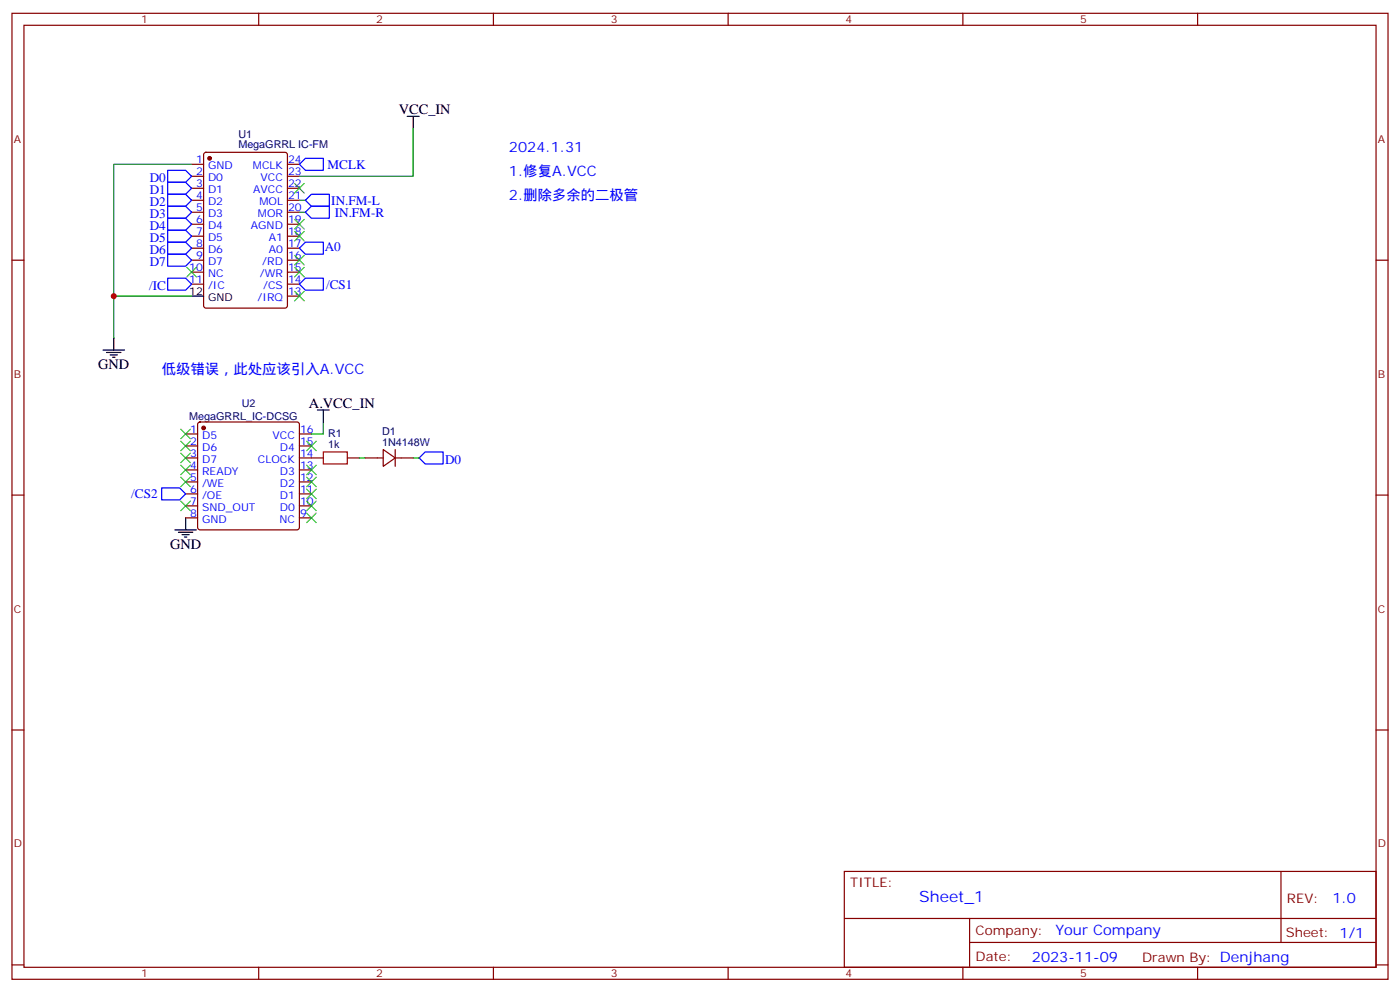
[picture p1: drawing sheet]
<svg xmlns="http://www.w3.org/2000/svg" width="412mm" height="292mm" viewBox="0 0 412 292" stroke-linecap="round" stroke-linejoin="round" font-family="sans-serif">
<g fill="none" stroke="#870000" stroke-width=".35">
<path d="M3.5 3.9h405.4v284.4h-405.4zM7.1 7.4h398.2v277.3h-398.2zM76.2 3.9v3.5M145.3 3.9v3.5M214.5 3.9v3.5M283.6 3.9v3.5M352.8 3.9v3.5M56.4 48.4h3.6M56.4 51.9h3.6M56.4 55.4h3.6M56.4 58.9h3.6M60.2 45l.5-.2h23.3l.6 .5 .1 44.7-.5 .6-23.5 .1-.7-.5v-44.7z"/>
<path d="M84.7 48.4h3.5M84.7 51.9h3.5M84.7 55.4h3.5M84.7 58.9h3.5M3.5 76.6h3.6M56.4 76.6h3.6M56.4 62.5h3.6M56.4 66h3.6M56.4 69.5h3.6M56.4 73.1h3.6M84.7 76.6h3.5M84.7 62.5h3.5"/>
<path d="M84.7 66h3.5M84.7 69.5h3.5M84.7 73.1h3.5M405.3 76.6h3.6M56.4 80.1h3.6M56.4 83.6h3.6M84.7 80.1h3.5M84.7 83.6h3.5M84.7 87.2h3.5M54.7 127.7h3.5M54.7 131.3h3.5M54.7 134.8h3.5"/>
<path d="M54.7 138.3h3.5M58.4 124.4l.5-.2h28.6l.5 .2 .2 .5v30.4l-.2 .5-.5 .2h-28.6l-.5-.3-.2-.4v-30.4zM88.2 127.7h3.5M88.2 131.3h3.5M88.2 134.8h7M88.2 138.3h3.5M102.3 134.8h3.5M107.6 134.8h5.3M112.9 132.3l3.5 2.5-3.5 2.5zM116.4 134.8h5.3M116.4 132.3v5M3.5 145.7h3.6"/>
<path d="M54.7 141.9h3.5M54.7 145.4h3.5M54.7 148.9h3.5M54.7 152.4h3.5M88.2 141.9h3.5M88.2 145.4h3.5M88.2 148.9h3.5M88.2 152.4h3.5M405.3 145.7h3.6M3.5 214.9h3.6M405.3 214.9h3.6M248.7 256.5h156.6v28.2h-156.6z"/>
<path d="M377.3 256.5v20.9M248.7 270.4h156.5M285.6 277.4h119.6M285.6 270.4v14.1M3.5 284h3.6M76.2 284.7v3.6M145.3 284.7v3.6M214.5 284.7v3.6M283.6 284.7v3.6M352.8 284.7v3.6M405.3 284h3.6"/>
</g>
<g fill="#870000" stroke="#870000" stroke-width=".35">
<circle cx="61.7" cy="46.6" r=".53"/>
<circle cx="60" cy="126" r=".53"/>
</g>
<g fill="none" stroke="#000" stroke-width=".35">
<path d="M119.9 34.3h3.6M121.7 34.3v3.5M33.5 99.5v3.5M56.4 87.2h3.6M30.3 103h6.4M31.4 103.8h4.2M32.5 104.5h2.1M33.2 105.2h.7M93.5 120.7h3.5M95.2 120.7v3.5M51.5 156h6.4M52.6 156.7h4.2"/>
<path d="M53.6 157.4h2.1M54.3 158.1h.7M54.7 152.4v3.6"/>
</g>
<path d="M121.7 37.8v14.1h-33.5M56.4 48.4h-22.9v38.8M88.2 58.9h1.8M88.2 62.5h1.8M56.4 87.2h-22.9v12.3M95.2 124.2v3.5h-3.5M105.8 134.8h1.8M121.7 134.8h1.8" fill="none" stroke="#008700" stroke-width=".35"/>
<g fill="none" stroke="#00f" stroke-width=".35">
<path d="M49.4 50.1h5.3l1.7 1.8-1.7 1.8h-5.3zM49.4 53.7h5.3l1.7 1.7-1.7 1.8h-5.3zM49.4 57.2h5.3l1.7 1.7-1.7 1.8h-5.3zM90 46.6h5.2v3.5h-5.2l-1.8-1.7zM90 58.9l1.7-1.7h5.3v3.5h-5.3zM49.4 60.7h5.3l1.7 1.8-1.7 1.7h-5.3zM49.4 64.2h5.3l1.7 1.8-1.7 1.8h-5.3zM49.4 67.8h5.3l1.7 1.7-1.7 1.8h-5.3zM49.4 71.3h5.3l1.7 1.8-1.7 1.7h-5.3zM49.4 74.8h5.3l1.7 1.8-1.7 1.8h-5.3zM88.2 73.1l1.8-1.8h5.2v3.5h-5.2zM90 62.5l1.7-1.8h5.3v3.5h-5.3z"/>
<path d="M49.4 81.9h5.3l1.7 1.7-1.7 1.8h-5.3zM88.2 83.6l1.8-1.7h5.2v3.5h-5.2zM125.2 133h5.3v3.6h-5.3l-1.7-1.8zM47.6 143.6h5.3l1.8 1.8-1.8 1.7h-5.3z"/>
</g>
<g fill="none" stroke="#3c3" stroke-width=".35">
<path d="M86.8 54l2.8 2.8M89.6 54l-2.8 2.8M55 78.7l2.9 2.8M57.9 78.7l-2.9 2.8M86.8 64.6l2.8 2.8M86.8 68.1l2.8 2.8M86.8 75.2l2.8 2.8M86.8 78.7l2.8 2.8M89.6 64.6l-2.8 2.8M89.6 68.1l-2.8 2.8M89.6 75.2l-2.8 2.8M89.6 78.7l-2.8 2.8"/>
<path d="M86.8 85.8l2.8 2.8M89.6 85.8l-2.8 2.8M53.3 126.3l2.8 2.9M53.3 129.9l2.8 2.8M53.3 133.4l2.8 2.8M53.3 136.9l2.8 2.8M56.1 126.3l-2.8 2.9M56.1 129.9l-2.8 2.8M56.1 133.4l-2.8 2.8M56.1 136.9l-2.8 2.8M90.3 129.9l2.8 2.8M90.3 136.9l2.8 2.8"/>
<path d="M93.1 129.9l-2.8 2.8M93.1 136.9l-2.8 2.8M53.3 140.4l2.8 2.9M53.3 147.5l2.8 2.8M56.1 140.4l-2.8 2.9M56.1 147.5l-2.8 2.8M90.3 140.4l2.8 2.9M90.3 144l2.8 2.8M90.3 147.5l2.8 2.8M90.3 151l2.8 2.8M93.1 140.4l-2.8 2.9M93.1 144l-2.8 2.8"/>
<path d="M93.1 147.5l-2.8 2.8M93.1 151l-2.8 2.8"/>
</g>
<path d="M95.2 133h7.1v3.6h-7.1z" fill="none" stroke="#a10000" stroke-width=".35"/>
<circle cx="33.5" cy="87.2" r=".88" fill="#c00"/>
<text font-size="4.6" fill="#00f" x="270.8" y="265.5">Sheet_1</text>
<g font-size="4.2">
<text x="117.5" y="33.5">VCC_IN</text>
<text x="28.9" y="108.7">GND</text>
<text x="91" y="120">A.VCC_IN</text>
<text x="50.1" y="161.6">GND</text>
</g>
<g font-size="4.2" fill="#00f">
<text x="149.9" y="44.8">2024.1.31</text>
<text x="149.9" y="51.9">1.修复A.VCC</text>
<text x="149.9" y="58.9">2.删除多余的二极管</text>
<text x="47.6" y="110.1">低级错误，此处应该引入A.VCC</text>
<text x="392.5" y="265.8">1.0</text>
<text x="310.9" y="275.3">Your Company</text>
<text x="304" y="283.1">2023-11-09</text>
</g>
<g font-size="3.9" fill="#00f">
<text x="44.1" y="53.7">D0</text>
<text x="96.5" y="49.6">MCLK</text>
<text x="44.1" y="57.2">D1</text>
<text x="44.1" y="60.7">D2</text>
<text x="44.1" y="64.2">D3</text>
<text x="97.6" y="60.3">IN.FM-L</text>
<text x="98.6" y="63.8">IN.FM-R</text>
<text x="44.1" y="67.8">D4</text>
<text x="44.1" y="71.3">D5</text>
<text x="44.1" y="74.8">D6</text>
<text x="95.7" y="73.8">A0</text>
<text x="44.1" y="78.4">D7</text>
<text x="43.9" y="85.4">/IC</text>
<text x="96.1" y="85">/CS1</text>
<text x="131.1" y="136.6">D0</text>
<text x="38.7" y="146.6">/CS2</text>
</g>
<g font-size="3.9" fill="#800">
<text x="250.5" y="261.1">TITLE:</text>
<text x="379.1" y="265.8">REV:</text>
<text x="287.4" y="275.3">Company:</text>
<text x="378.7" y="275.9">Sheet: 1/1</text>
<text x="287.4" y="283">Date:</text>
<text x="336.4" y="283.1">Drawn By: Denjhang</text>
</g>
<g font-size="3.2" fill="#800">
<text x="41.6" y="6.9">1</text>
<text x="110.8" y="6.9">2</text>
<text x="179.9" y="6.9">3</text>
<text x="249.1" y="6.9">4</text>
<text x="318.2" y="6.9">5</text>
<text x="4.1" y="42">A</text>
<text x="405.9" y="42">A</text>
<text x="4.1" y="111.2">B</text>
<text x="405.9" y="111.2">B</text>
<text x="4.1" y="180.3">C</text>
<text x="405.9" y="180.3">C</text>
<text x="4.1" y="249.4">D</text>
<text x="405.9" y="249.4">D</text>
<text x="41.6" y="287.7">1</text>
<text x="110.8" y="287.7">2</text>
<text x="179.9" y="287.7">3</text>
<text x="249.1" y="287.7">4</text>
<text x="318.2" y="287.7">5</text>
</g>
<g font-size="3.2" fill="#000080">
<text x="70.2" y="40.5">U1</text>
<text x="70.2" y="43.7">MegaGRRL IC-FM</text>
<text x="71.2" y="119.9">U2</text>
<text x="55.8" y="123.6">MegaGRRL_IC-DCSG</text>
<text x="96.7" y="132">1k</text>
<text x="96.7" y="128.8">R1</text>
<text x="112.5" y="131.3">1N4148W</text>
<text x="112.5" y="128.1">D1</text>
</g>
<g font-size="3.2" fill="#00f">
<text x="57.8" y="48">1</text>
<text x="57.8" y="51.5">2</text>
<text x="61.3" y="49.8">GND</text>
<text x="61.3" y="53.3">D0</text>
<text x="74.5" y="49.8">MCLK</text>
<text x="76.8" y="53.3">VCC</text>
<text x="84.8" y="51.5">23</text>
<text x="84.8" y="48">24</text>
<text x="57.8" y="55.1">3</text>
<text x="57.8" y="58.6">4</text>
<text x="61.3" y="56.8">D1</text>
<text x="74.6" y="56.8">AVCC</text>
<text x="84.8" y="58.6">21</text>
<text x="84.8" y="55.1">22</text>
<text x="57.8" y="62.1">5</text>
<text x="57.8" y="65.7">6</text>
<text x="61.3" y="60.4">D2</text>
<text x="61.3" y="63.9">D3</text>
<text x="76" y="63.9">MOR</text>
<text x="76.4" y="60.4">MOL</text>
<text x="84.8" y="65.7">19</text>
<text x="84.8" y="62.1">20</text>
<text x="57.8" y="69.2">7</text>
<text x="61.3" y="67.4">D4</text>
<text x="61.3" y="70.9">D5</text>
<text x="73.9" y="67.4">AGND</text>
<text x="79.2" y="70.9">A1</text>
<text x="84.8" y="69.2">18</text>
<text x="57.8" y="72.7">8</text>
<text x="57.8" y="76.2">9</text>
<text x="61.3" y="74.5">D6</text>
<text x="61.3" y="78">D7</text>
<text x="77.3" y="78">/RD</text>
<text x="79.2" y="74.5">A0</text>
<text x="84.8" y="76.2">16</text>
<text x="84.8" y="72.7">17</text>
<text x="55.8" y="79.8">10</text>
<text x="55.8" y="83.3">11</text>
<text x="61.3" y="81.5">NC</text>
<text x="76.6" y="81.5">/WR</text>
<text x="84.8" y="83.3">14</text>
<text x="84.8" y="79.8">15</text>
<text x="61.3" y="85.1">/IC</text>
<text x="75.9" y="88.6">/IRQ</text>
<text x="77.5" y="85.1">/CS</text>
<text x="84.8" y="86.8">13</text>
<text x="56" y="127.4">1</text>
<text x="56" y="130.9">2</text>
<text x="59.5" y="129.2">D5</text>
<text x="80.3" y="129.2">VCC</text>
<text x="88.4" y="130.9">15</text>
<text x="88.4" y="127.4">16</text>
<text x="56" y="134.4">3</text>
<text x="56" y="138">4</text>
<text x="59.5" y="132.7">D6</text>
<text x="59.5" y="136.2">D7</text>
<text x="76" y="136.2">CLOCK</text>
<text x="82.4" y="132.7">D4</text>
<text x="88.4" y="138">13</text>
<text x="88.4" y="134.4">14</text>
<text x="56" y="141.5">5</text>
<text x="59.5" y="139.7">READY</text>
<text x="59.5" y="143.3">/WE</text>
<text x="82.4" y="143.3">D2</text>
<text x="82.4" y="139.7">D3</text>
<text x="88.4" y="141.5">12</text>
<text x="56" y="145">6</text>
<text x="56" y="148.6">7</text>
<text x="59.5" y="146.8">/OE</text>
<text x="82.4" y="146.8">D1</text>
<text x="88.4" y="148.6">10</text>
<text x="88.4" y="145">11</text>
<text x="56" y="152.1">8</text>
<text x="59.5" y="150.3">SND_OUT</text>
<text x="59.5" y="153.8">GND</text>
<text x="82.3" y="153.8">NC</text>
<text x="82.4" y="150.3">D0</text>
<text x="88.4" y="152.1">9</text>
</g>
<g font-size="3.2">
<text x="55.8" y="86.8">12</text>
<text x="61.3" y="88.6">GND</text>
</g>
</svg>
